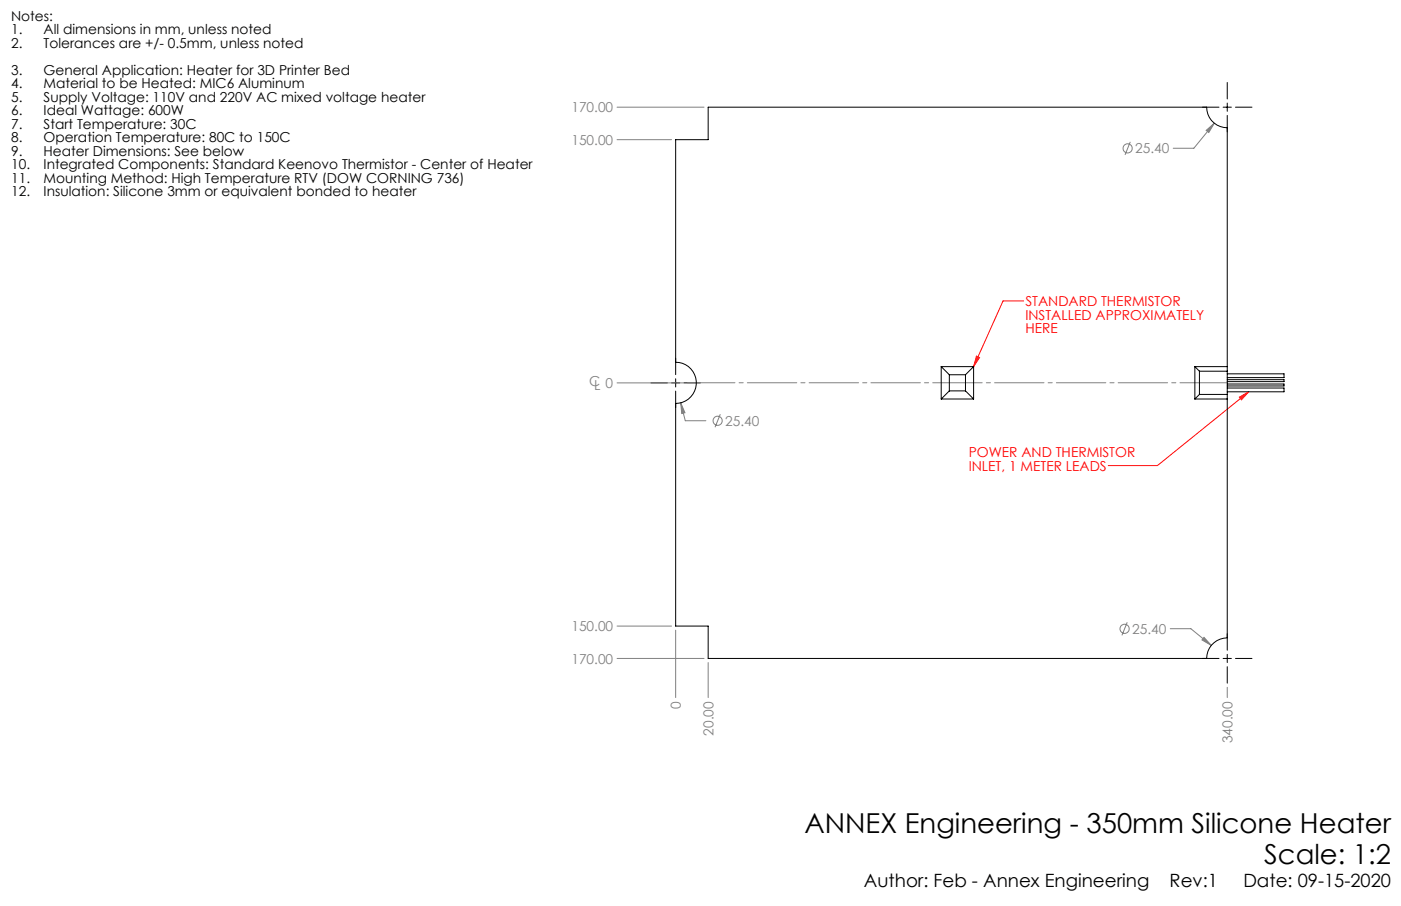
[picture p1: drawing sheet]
<svg xmlns="http://www.w3.org/2000/svg" width="432mm" height="279mm" viewBox="0 0 432 279" stroke-linecap="round" stroke-linejoin="round" font-family="sans-serif">
<g fill="none" stroke="#808080" stroke-width=".31">
<path d="M190.2 33.1h26.8M374.3 38l-6.4 7.7h-6.3M190.2 43.1h16.8M348.4 43.7l-1.7 4.1M371.8 40.2l2.5-2.2-1.7 2.9zM190.2 118.1h20.4M209.8 124.2l1.3 3.1-1 .2zM209.8 124.2l1.4 5.6h6.4M222 127.7l-1.6 4.1M190.2 193.1h16.8M208.2 194.3v20.8M347.4 191.9l-1.6 4"/>
<path d="M360.7 193.9h6.3l6.3 5.1M371.1 196.6l2.2 2.4-2.8-1.7zM190.2 203.1h26.8M218.3 204.3v10.8M378.2 211.9v3.2"/>
<circle cx="347.6" cy="45.8" r="1.41"/>
<circle cx="221.2" cy="129.8" r="1.41"/>
<circle cx="346.6" cy="193.9" r="1.41"/>
</g>
<path d="M315.5 92.8h-6.4l-9 20.3M301 109.8l.9 .4-1.8 2.9zM382 122.5l2.9-1.7-2.3 2.5zM384.9 120.8l-28.2 22.8h-15.1" fill="none" stroke="#f00" stroke-width=".31"/>
<g fill="none" stroke="#000" stroke-width=".31">
<path d="M370.6 33.1h5.1M377 33.1h2.5M378.2 25.4v5.1M378.2 31.8v2.5M378.2 35.6v5.1M380.8 33.1h5.1M200.6 118.1h5.1M207 118.1h2.5M208.2 110.5v5M208.2 116.8v2.5M210.8 118.1h5.1M208.2 120.6v5.1"/>
<path d="M378.2 195.4v5.1M370.6 203.1h5.1M377 203.1h2.5M378.2 201.8v2.5M378.2 205.6v5.1M380.8 203.1h5.1"/>
</g>
<path d="M211.9 118h166.4" fill="none" stroke="#808080" stroke-width=".31" stroke-dasharray="15.2 1.3 1.3 1.3" stroke-dashoffset=".6"/>
<path d="M301 109.8l.9 .4-1.8 2.9zM382 122.5l2.9-1.7-2.3 2.5z" fill="#f00"/>
<path d="M209.8 124.2l.3 3.3 1-.2zM371.1 196.6l-.6 .7 2.8 1.7zM371.8 40.2l.8 .7 1.7-2.9z" fill="#808080"/>
<g fill="none" stroke="#000" stroke-width=".31">
<path d="M290.1 113.1l2.5 2.5M290.1 113.1h10M290.1 113.1v9.9M292.6 115.6v4.9M292.6 115.6h5M297.6 115.6v4.9M300.1 113.1l-2.5 2.5M300.1 113.1v9.9M368.3 113.1l1.4 1.4M368.3 113.1h9.9M368.3 113.1v9.9M369.7 114.5h8.5"/>
<path d="M369.7 114.5v7.1M378.2 113.1v1.4M378.2 119.7h17.5v1.1h-17.5M378.2 115.3h17.5v1.2h-17.5M378.2 118.4h17.5v.6h-17.5M378.2 117.1h17.5v.6h-17.5M378.2 113.1v-73.7a6.4 6.4 0 0 1-6.3-6.3h-153.6v10h-10.1v68.6a6.4 6.4 0 0 1 6.4 6.4 6.4 6.4 0 0 1-6.4 6.3v68.7h10.1v10h153.6a6.3 6.3 0 0 1 6.3-6.4v-73.7M378.2 114.5v7.1M290.1 123h10M292.6 120.5l-2.5 2.5M292.6 120.5h5M297.6 120.5l2.5 2.5"/>
<path d="M368.3 123h9.9M369.7 121.6l-1.4 1.4M369.7 121.6h8.5M378.2 121.6v1.4"/>
</g>
<g font-size="8.5">
<text x="248" y="256.9">ANNEX Engineering - 350mm Silicone Heater</text>
<text x="389.6" y="266.4">Scale: 1:2</text>
</g>
<g font-size="5.6">
<text x="266.3" y="273.7">Author: Feb - Annex Engineering</text>
<text x="360.5" y="273.7">Rev:1</text>
<text x="383.2" y="273.7">Date: 09-15-2020</text>
</g>
<g font-size="4.2">
<text x="3.4" y="6.3">Notes:</text>
<text x="3.4" y="10.5">1.</text>
<text x="13.4" y="10.5">All dimensions in mm, unless noted</text>
<text x="3.4" y="14.7">2.</text>
<text x="13.4" y="14.7">Tolerances are +/- 0.5mm, unless noted</text>
<text x="3.4" y="23">3.</text>
<text x="13.4" y="23">General Application: Heater for 3D Printer Bed</text>
<text x="3.4" y="27.2">4.</text>
<text x="13.4" y="27.2">Material to be Heated: MIC6 Aluminum</text>
<text x="3.4" y="31.4">5.</text>
<text x="3.4" y="35.5">6.</text>
<text x="13.4" y="31.4">Supply Voltage: 110V and 220V AC mixed voltage heater</text>
<text x="13.4" y="35.5">Ideal Wattage: 600W</text>
<text x="3.4" y="39.7">7.</text>
<text x="13.4" y="39.7">Start Temperature: 30C</text>
<text x="3.4" y="43.9">8.</text>
<text x="13.4" y="43.9">Operation Temperature: 80C to 150C</text>
<text x="3.4" y="48.1">9.</text>
<text x="3.4" y="52.2">10.</text>
<text x="13.4" y="48.1">Heater Dimensions: See below</text>
<text x="13.4" y="52.2">Integrated Components: Standard Keenovo Thermistor - Center of Heater</text>
<text x="3.4" y="56.4">11.</text>
<text x="13.4" y="56.4">Mounting Method: High Temperature RTV (DOW CORNING 736)</text>
<text x="3.4" y="60.6">12.</text>
<text x="13.4" y="60.6">Insulation: Silicone 3mm or equivalent bonded to heater</text>
</g>
<g font-size="4.2" fill="#808080">
<text x="176.1" y="34.6">170.00</text>
<text x="176.1" y="44.6">150.00</text>
<text x="349.9" y="47.3">25.40</text>
<text x="181.6" y="119.2">C</text>
<text x="183.1" y="120.4">L 0</text>
<text x="223.5" y="131.3">25.40</text>
<text x="176.1" y="194.6">150.00</text>
<text x="349" y="195.5">25.40</text>
<text x="176.1" y="204.6">170.00</text>
<text x="209.9" y="218.6" transform="rotate(-90 209.9 218.6)">0</text>
<text x="219.9" y="226.9" transform="rotate(-90 219.9 226.9)">20.00</text>
<text x="379.9" y="229.2" transform="rotate(-90 379.9 229.2)">340.00</text>
</g>
<g font-size="4.2" fill="#f00">
<text x="316" y="94.4">STANDARD THERMISTOR</text>
<text x="316" y="98.6">INSTALLED APPROXIMATELY</text>
<text x="316" y="102.8">HERE</text>
<text x="298.6" y="141">POWER AND THERMISTOR</text>
<text x="298.6" y="145.1">INLET, 1 METER LEADS</text>
</g>
</svg>
